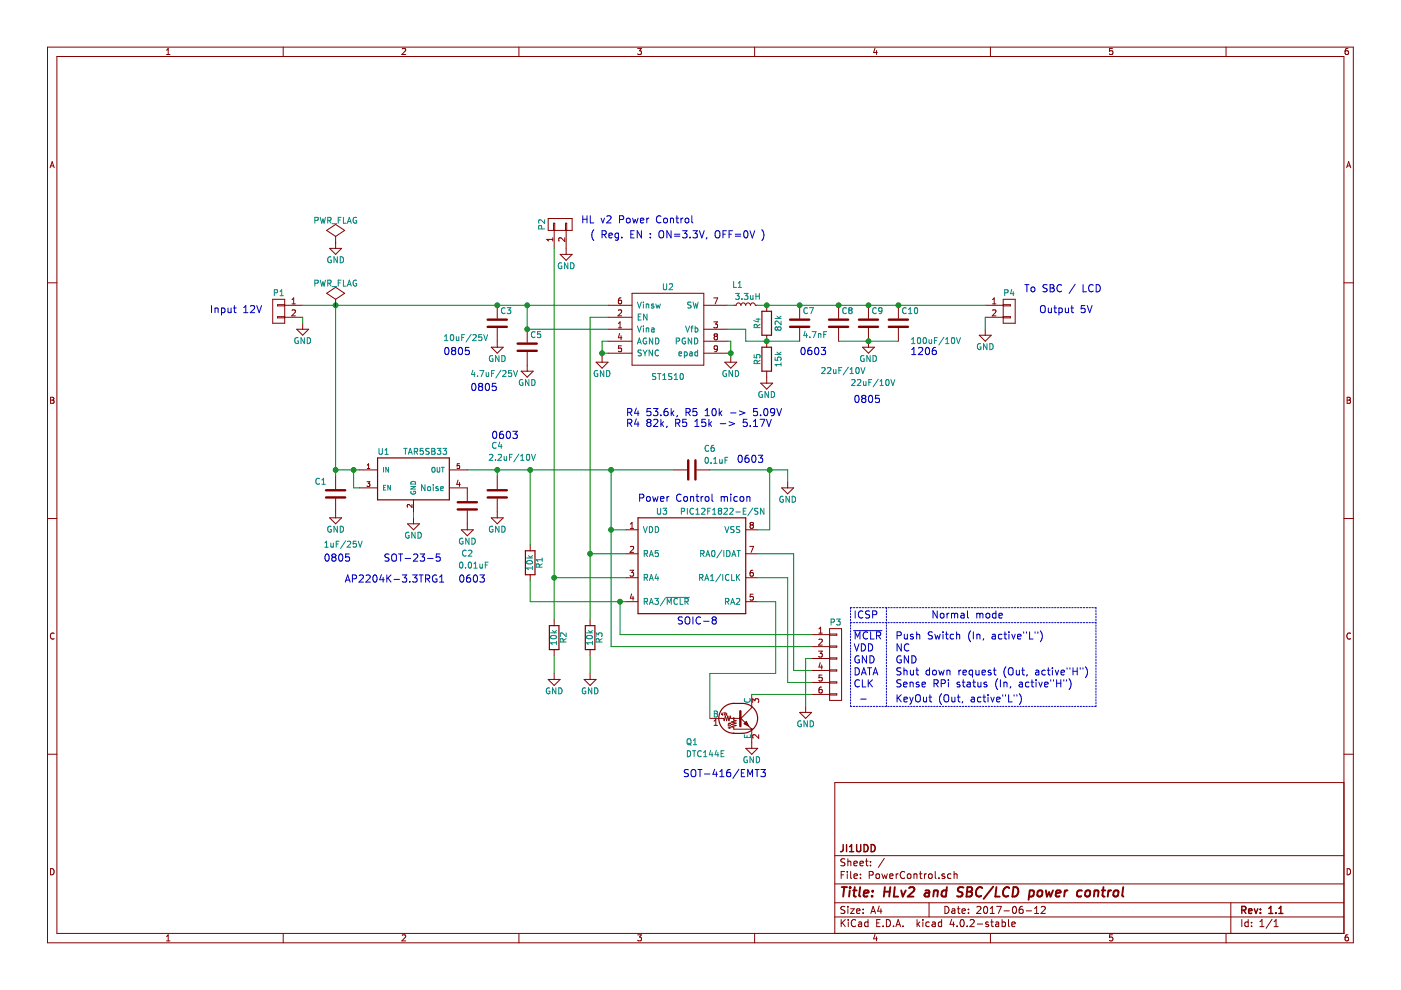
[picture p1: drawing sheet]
EESchema Schematic File Version 2
LIBS:V2-PWRCTRL
LIBS:power
LIBS:device
LIBS:transistors
LIBS:conn
LIBS:linear
LIBS:regul
LIBS:74xx
LIBS:cmos4000
LIBS:adc-dac
LIBS:memory
LIBS:xilinx
LIBS:microcontrollers
LIBS:dsp
LIBS:microchip
LIBS:analog_switches
LIBS:motorola
LIBS:texas
LIBS:intel
LIBS:audio
LIBS:interface
LIBS:digital-audio
LIBS:philips
LIBS:display
LIBS:cypress
LIBS:siliconi
LIBS:opto
LIBS:atmel
LIBS:contrib
LIBS:valves
LIBS:PowerControl-cache
EELAYER 25 0
EELAYER END
$Descr A4 11693 8268
encoding utf-8
Sheet 1 1
Title "HLv2 and SBC/LCD power control"
Date "2017-06-12"
Rev "1.1"
Comp "JI1UDD"
Comment1 ""
Comment2 ""
Comment3 ""
Comment4 ""
$EndDescr
$Comp
L PIC12F1822 U3
U 1 1
P 5775 4725
F 0 "U3" H 5475 5175 50  0000 L CNN
F 1 "PIC12F1822-E/SN" H 5675 5175 50  0000 L CNN
F 2 "V2-PWRCTRL:SOIC-8_3.9x4.9mm_Pitch1.27mm" H 5825 4825 50  0001 C CNN
F 3 "" H 5825 4825 50  0000 C CNN
	1    5775 4725
	1    0    0    -1  
$EndComp
$Comp
L CONN_01X02 P4
U 1 1
P 8425 2600
F 0 "P4" H 8425 2750 50  0000 C CNN
F 1 "CONN_01X02" V 8525 2600 50  0001 C CNN
F 2 "V2-PWRCTRL:PINHEAD1-2" H 8425 2600 50  0001 C CNN
F 3 "" H 8425 2600 50  0000 C CNN
	1    8425 2600
	1    0    0    -1  
$EndComp
$Comp
L CONN_01X02 P1
U 1 1
P 2325 2600
F 0 "P1" H 2325 2750 50  0000 C CNN
F 1 "CONN_01X02" V 2425 2600 50  0001 C CNN
F 2 "V2-PWRCTRL:PINHEAD1-2" H 2325 2600 50  0001 C CNN
F 3 "" H 2325 2600 50  0000 C CNN
	1    2325 2600
	-1   0    0    -1  
$EndComp
$Comp
L GND #PWR01
U 1 1
P 6575 4025
F 0 "#PWR01" H 6575 3775 50  0001 C CNN
F 1 "GND" H 6575 3875 50  0000 C CNN
F 2 "" H 6575 4025 50  0000 C CNN
F 3 "" H 6575 4025 50  0000 C CNN
	1    6575 4025
	1    0    0    -1  
$EndComp
$Comp
L GND #PWR02
U 1 1
P 8225 2750
F 0 "#PWR02" H 8225 2500 50  0001 C CNN
F 1 "GND" H 8225 2600 50  0000 C CNN
F 2 "" H 8225 2750 50  0000 C CNN
F 3 "" H 8225 2750 50  0000 C CNN
	1    8225 2750
	1    0    0    -1  
$EndComp
Text Notes 8550 2450 0    60   ~ 0
To SBC / LCD
Text Notes 7125 5175 0    60   ~ 0
ICSP
Text Notes 7125 5350 0    60   ~ 0
~MCLR
Text Notes 7125 5450 0    60   ~ 0
VDD
Text Notes 7125 5550 0    60   ~ 0
GND
Text Notes 7125 5650 0    60   ~ 0
DATA
Text Notes 7125 5750 0    60   ~ 0
CLK
$Comp
L R R1
U 1 1
P 4425 4700
F 0 "R1" V 4505 4700 50  0000 C CNN
F 1 "10k" V 4425 4700 50  0000 C CNN
F 2 "V2-PWRCTRL:SMD-0603" V 4355 4700 50  0001 C CNN
F 3 "" H 4425 4700 50  0000 C CNN
	1    4425 4700
	1    0    0    -1  
$EndComp
$Comp
L GND #PWR03
U 1 1
P 6725 5900
F 0 "#PWR03" H 6725 5650 50  0001 C CNN
F 1 "GND" H 6725 5750 50  0000 C CNN
F 2 "" H 6725 5900 50  0000 C CNN
F 3 "" H 6725 5900 50  0000 C CNN
	1    6725 5900
	1    0    0    -1  
$EndComp
$Comp
L C C6
U 1 1
P 5775 3925
F 0 "C6" V 5600 4025 50  0000 L CNN
F 1 "0.1uF" V 5700 4025 50  0000 L CNN
F 2 "V2-PWRCTRL:SMD-0603" H 5813 3775 50  0001 C CNN
F 3 "" H 5775 3925 50  0000 C CNN
	1    5775 3925
	0    1    1    0   
$EndComp
Text Notes 7475 5650 0    60   ~ 0
Shut down request (Out, active"H")
Text Notes 7475 5750 0    60   ~ 0
Sense RPi status (In, active"H")
$Comp
L GND #PWR04
U 1 1
P 3450 4325
F 0 "#PWR04" H 3450 4075 50  0001 C CNN
F 1 "GND" H 3450 4175 50  0000 C CNN
F 2 "" H 3450 4325 50  0000 C CNN
F 3 "" H 3450 4325 50  0000 C CNN
	1    3450 4325
	1    0    0    -1  
$EndComp
$Comp
L C C1
U 1 1
P 2800 4125
F 0 "C1" H 2625 4225 50  0000 L CNN
F 1 "1uF/25V" H 2700 3700 50  0000 L CNN
F 2 "V2-PWRCTRL:SMD-0805" H 2838 3975 50  0001 C CNN
F 3 "" H 2800 4125 50  0000 C CNN
	1    2800 4125
	1    0    0    -1  
$EndComp
$Comp
L GND #PWR05
U 1 1
P 2800 4275
F 0 "#PWR05" H 2800 4025 50  0001 C CNN
F 1 "GND" H 2800 4125 50  0000 C CNN
F 2 "" H 2800 4275 50  0000 C CNN
F 3 "" H 2800 4275 50  0000 C CNN
	1    2800 4275
	1    0    0    -1  
$EndComp
$Comp
L GND #PWR06
U 1 1
P 2525 2700
F 0 "#PWR06" H 2525 2450 50  0001 C CNN
F 1 "GND" H 2525 2550 50  0000 C CNN
F 2 "" H 2525 2700 50  0000 C CNN
F 3 "" H 2525 2700 50  0000 C CNN
	1    2525 2700
	1    0    0    -1  
$EndComp
Text Notes 1750 2625 0    60   ~ 0
Input 12V
Text Notes 8675 2625 0    60   ~ 0
Output 5V
Text Notes 7775 5175 0    60   ~ 0
Normal mode
Text Notes 7475 5550 0    60   ~ 0
GND
$Comp
L CONN_01X06 P3
U 1 1
P 6975 5550
F 0 "P3" H 6975 5900 50  0000 C CNN
F 1 "CONN_01X06" V 7075 5550 50  0001 C CNN
F 2 "V2-PWRCTRL:Pin_Header_Straight_1x06_Pitch2.54mm" H 6975 5550 50  0001 C CNN
F 3 "" H 6975 5550 50  0000 C CNN
	1    6975 5550
	1    0    0    -1  
$EndComp
Text Notes 7125 5875 0    60   ~ 0
 -
Text Notes 7475 5350 0    60   ~ 0
Push Switch (In, active"L")
$Comp
L CONN_01X02 P2
U 1 1
P 4675 1875
F 0 "P2" H 4675 2025 50  0000 C CNN
F 1 "CONN_01X02" V 4775 1875 50  0001 C CNN
F 2 "V2-PWRCTRL:Pin_Header_Straight_1x02_Pitch2.54mm" H 4675 1875 50  0001 C CNN
F 3 "" H 4675 1875 50  0000 C CNN
	1    4675 1875
	0    -1   -1   0   
$EndComp
$Comp
L GND #PWR07
U 1 1
P 4725 2075
F 0 "#PWR07" H 4725 1825 50  0001 C CNN
F 1 "GND" H 4725 1925 50  0000 C CNN
F 2 "" H 4725 2075 50  0000 C CNN
F 3 "" H 4725 2075 50  0000 C CNN
	1    4725 2075
	1    0    0    -1  
$EndComp
Text Notes 4850 1875 0    60   ~ 0
HL v2 Power Control
Text Notes 4925 2000 0    60   ~ 0
( Reg. EN : ON=3.3V, OFF=0V )
Text Notes 5325 4200 0    60   ~ 0
Power Control micon
Text Notes 7475 5450 0    60   ~ 0
NC
$Comp
L R R2
U 1 1
P 4625 5325
F 0 "R2" V 4705 5325 50  0000 C CNN
F 1 "10k" V 4625 5325 50  0000 C CNN
F 2 "V2-PWRCTRL:SMD-0603" V 4555 5325 50  0001 C CNN
F 3 "" H 4625 5325 50  0000 C CNN
	1    4625 5325
	1    0    0    -1  
$EndComp
$Comp
L GND #PWR08
U 1 1
P 4625 5625
F 0 "#PWR08" H 4625 5375 50  0001 C CNN
F 1 "GND" H 4625 5475 50  0000 C CNN
F 2 "" H 4625 5625 50  0000 C CNN
F 3 "" H 4625 5625 50  0000 C CNN
	1    4625 5625
	1    0    0    -1  
$EndComp
$Comp
L R R3
U 1 1
P 4925 5325
F 0 "R3" V 5005 5325 50  0000 C CNN
F 1 "10k" V 4925 5325 50  0000 C CNN
F 2 "V2-PWRCTRL:SMD-0603" V 4855 5325 50  0001 C CNN
F 3 "" H 4925 5325 50  0000 C CNN
	1    4925 5325
	1    0    0    -1  
$EndComp
$Comp
L GND #PWR09
U 1 1
P 4925 5625
F 0 "#PWR09" H 4925 5375 50  0001 C CNN
F 1 "GND" H 4925 5475 50  0000 C CNN
F 2 "" H 4925 5625 50  0000 C CNN
F 3 "" H 4925 5625 50  0000 C CNN
	1    4925 5625
	1    0    0    -1  
$EndComp
Text Notes 3200 4700 0    60   ~ 0
SOT-23-5
Text Notes 5650 5225 0    60   ~ 0
SOIC-8
Text Notes 2700 4700 0    60   ~ 0
0805
$Comp
L ST1S10 U2
U 1 1
P 5625 2900
F 0 "U2" H 5575 3400 50  0000 C CNN
F 1 "ST1S10" H 5575 2650 50  0000 C CNN
F 2 "V2-PWRCTRL:ST1S10" H 5625 2900 50  0001 C CNN
F 3 "" H 5625 2900 50  0000 C CNN
	1    5625 2900
	1    0    0    -1  
$EndComp
$Comp
L L_Small L1
U 1 1
P 6225 2550
F 0 "L1" V 6400 2575 50  0000 L CNN
F 1 "3.3uH" V 6300 2425 50  0000 L CNN
F 2 "V2-PWRCTRL:GENERICPSL" H 6225 2550 60  0001 C CNN
F 3 "" H 6225 2550 60  0000 C CNN
	1    6225 2550
	0    -1   -1   0   
$EndComp
$Comp
L R R4
U 1 1
P 6400 2700
F 0 "R4" V 6325 2700 50  0000 C CNN
F 1 "82k" V 6500 2700 50  0000 C CNN
F 2 "V2-PWRCTRL:SMD-0603" V 6330 2700 50  0001 C CNN
F 3 "" H 6400 2700 50  0000 C CNN
	1    6400 2700
	1    0    0    -1  
$EndComp
$Comp
L R R5
U 1 1
P 6400 3000
F 0 "R5" V 6325 3000 50  0000 C CNN
F 1 "15k" V 6500 3000 50  0000 C CNN
F 2 "V2-PWRCTRL:SMD-0603" V 6330 3000 50  0001 C CNN
F 3 "" H 6400 3000 50  0000 C CNN
	1    6400 3000
	1    0    0    -1  
$EndComp
$Comp
L C C7
U 1 1
P 6675 2700
F 0 "C7" H 6700 2800 50  0000 L CNN
F 1 "4.7nF" H 6700 2600 50  0000 L CNN
F 2 "V2-PWRCTRL:SMD-0603" H 6713 2550 50  0001 C CNN
F 3 "" H 6675 2700 50  0000 C CNN
	1    6675 2700
	1    0    0    -1  
$EndComp
$Comp
L C C8
U 1 1
P 7000 2700
F 0 "C8" H 7025 2800 50  0000 L CNN
F 1 "22uF/10V" H 6850 2300 50  0000 L CNN
F 2 "V2-PWRCTRL:SMD-0805" H 7038 2550 50  0001 C CNN
F 3 "" H 7000 2700 50  0000 C CNN
	1    7000 2700
	1    0    0    -1  
$EndComp
$Comp
L C C9
U 1 1
P 7250 2700
F 0 "C9" H 7275 2800 50  0000 L CNN
F 1 "22uF/10V" H 7100 2200 50  0000 L CNN
F 2 "V2-PWRCTRL:SMD-0805" H 7288 2550 50  0001 C CNN
F 3 "" H 7250 2700 50  0000 C CNN
	1    7250 2700
	1    0    0    -1  
$EndComp
$Comp
L C C10
U 1 1
P 7500 2700
F 0 "C10" H 7525 2800 50  0000 L CNN
F 1 "100uF/10V" H 7600 2550 50  0000 L CNN
F 2 "V2-PWRCTRL:SMD-1206" H 7538 2550 50  0001 C CNN
F 3 "" H 7500 2700 50  0000 C CNN
	1    7500 2700
	1    0    0    -1  
$EndComp
$Comp
L C C5
U 1 1
P 4400 2900
F 0 "C5" H 4425 3000 50  0000 L CNN
F 1 "4.7uF/25V" H 3925 2675 50  0000 L CNN
F 2 "V2-PWRCTRL:SMD-0805" H 4438 2750 50  0001 C CNN
F 3 "" H 4400 2900 50  0000 C CNN
	1    4400 2900
	1    0    0    -1  
$EndComp
$Comp
L C C3
U 1 1
P 4150 2700
F 0 "C3" H 4175 2800 50  0000 L CNN
F 1 "10uF/25V" H 3700 2575 50  0000 L CNN
F 2 "V2-PWRCTRL:SMD-0805" H 3875 2500 50  0001 C CNN
F 3 "" H 4150 2700 50  0000 C CNN
	1    4150 2700
	1    0    0    -1  
$EndComp
$Comp
L GND #PWR010
U 1 1
P 6100 2975
F 0 "#PWR010" H 6100 2725 50  0001 C CNN
F 1 "GND" H 6100 2825 50  0000 C CNN
F 2 "" H 6100 2975 50  0000 C CNN
F 3 "" H 6100 2975 50  0000 C CNN
	1    6100 2975
	1    0    0    -1  
$EndComp
$Comp
L GND #PWR011
U 1 1
P 6400 3150
F 0 "#PWR011" H 6400 2900 50  0001 C CNN
F 1 "GND" H 6400 3000 50  0000 C CNN
F 2 "" H 6400 3150 50  0000 C CNN
F 3 "" H 6400 3150 50  0000 C CNN
	1    6400 3150
	1    0    0    -1  
$EndComp
$Comp
L GND #PWR012
U 1 1
P 7250 2850
F 0 "#PWR012" H 7250 2600 50  0001 C CNN
F 1 "GND" H 7250 2700 50  0000 C CNN
F 2 "" H 7250 2850 50  0000 C CNN
F 3 "" H 7250 2850 50  0000 C CNN
	1    7250 2850
	1    0    0    -1  
$EndComp
$Comp
L GND #PWR013
U 1 1
P 5025 2975
F 0 "#PWR013" H 5025 2725 50  0001 C CNN
F 1 "GND" H 5025 2825 50  0000 C CNN
F 2 "" H 5025 2975 50  0000 C CNN
F 3 "" H 5025 2975 50  0000 C CNN
	1    5025 2975
	1    0    0    -1  
$EndComp
$Comp
L C C4
U 1 1
P 4150 4125
F 0 "C4" H 4100 4525 50  0000 L CNN
F 1 "2.2uF/10V" H 4075 4425 50  0000 L CNN
F 2 "V2-PWRCTRL:SMD-0603" H 4188 3975 50  0001 C CNN
F 3 "" H 4150 4125 50  0000 C CNN
	1    4150 4125
	1    0    0    -1  
$EndComp
$Comp
L GND #PWR014
U 1 1
P 4150 4275
F 0 "#PWR014" H 4150 4025 50  0001 C CNN
F 1 "GND" H 4150 4125 50  0000 C CNN
F 2 "" H 4150 4275 50  0000 C CNN
F 3 "" H 4150 4275 50  0000 C CNN
	1    4150 4275
	1    0    0    -1  
$EndComp
$Comp
L DTC144E Q1
U 1 1
P 6175 6000
F 0 "Q1" H 5725 5800 50  0000 L CNN
F 1 "DTC144E" H 5725 5700 50  0000 L CNN
F 2 "V2-PWRCTRL:SOT416" H 6175 6000 50  0001 L CNN
F 3 "" H 6175 6000 50  0000 L CNN
	1    6175 6000
	1    0    0    -1  
$EndComp
$Comp
L GND #PWR015
U 1 1
P 6275 6200
F 0 "#PWR015" H 6275 5950 50  0001 C CNN
F 1 "GND" H 6275 6050 50  0000 C CNN
F 2 "" H 6275 6200 50  0000 C CNN
F 3 "" H 6275 6200 50  0000 C CNN
	1    6275 6200
	1    0    0    -1  
$EndComp
Text Notes 7600 2975 0    60   ~ 0
1206
Text Notes 7125 3375 0    60   ~ 0
0805
Text Notes 6675 2975 0    60   ~ 0
0603
Text Notes 3925 3275 0    60   ~ 0
0805
$Comp
L GND #PWR016
U 1 1
P 3900 4375
F 0 "#PWR016" H 3900 4125 50  0001 C CNN
F 1 "GND" H 3900 4225 50  0000 C CNN
F 2 "" H 3900 4375 50  0000 C CNN
F 3 "" H 3900 4375 50  0000 C CNN
	1    3900 4375
	1    0    0    -1  
$EndComp
$Comp
L PWR_FLAG #FLG017
U 1 1
P 2800 2025
F 0 "#FLG017" H 2800 2120 50  0001 C CNN
F 1 "PWR_FLAG" H 2800 2205 50  0000 C CNN
F 2 "" H 2800 2025 60  0000 C CNN
F 3 "" H 2800 2025 60  0000 C CNN
	1    2800 2025
	1    0    0    -1  
$EndComp
$Comp
L GND #PWR018
U 1 1
P 2800 2025
F 0 "#PWR018" H 2800 1775 50  0001 C CNN
F 1 "GND" H 2800 1875 50  0000 C CNN
F 2 "" H 2800 2025 50  0000 C CNN
F 3 "" H 2800 2025 50  0000 C CNN
	1    2800 2025
	1    0    0    -1  
$EndComp
Text Notes 4100 3675 0    60   ~ 0
0603
Text Notes 5700 6500 0    60   ~ 0
SOT-416/EMT3
$Comp
L GND #PWR019
U 1 1
P 4150 2850
F 0 "#PWR019" H 4150 2600 50  0001 C CNN
F 1 "GND" H 4150 2700 50  0000 C CNN
F 2 "" H 4150 2850 50  0000 C CNN
F 3 "" H 4150 2850 50  0000 C CNN
	1    4150 2850
	1    0    0    -1  
$EndComp
$Comp
L GND #PWR020
U 1 1
P 4400 3050
F 0 "#PWR020" H 4400 2800 50  0001 C CNN
F 1 "GND" H 4400 2900 50  0000 C CNN
F 2 "" H 4400 3050 50  0000 C CNN
F 3 "" H 4400 3050 50  0000 C CNN
	1    4400 3050
	1    0    0    -1  
$EndComp
Wire Wire Line
	6325 2550 8225 2550
Wire Wire Line
	8225 2650 8225 2750
Wire Wire Line
	4925 2650 4925 5175
Wire Wire Line
	4425 3925 4425 4550
Wire Wire Line
	4425 4850 4425 5025
Connection ~ 5175 5025
Wire Wire Line
	5100 3925 5100 5400
Connection ~ 5100 4425
Wire Wire Line
	6625 5600 6775 5600
Wire Wire Line
	6625 4625 6625 5600
Wire Wire Line
	6775 5700 6575 5700
Wire Wire Line
	6575 5700 6575 4825
Wire Wire Line
	6725 5500 6725 5900
Wire Wire Line
	6325 4425 6425 4425
Wire Wire Line
	6425 4425 6425 3925
Wire Wire Line
	5925 3925 6575 3925
Wire Wire Line
	6575 3925 6575 4025
Connection ~ 6425 3925
Wire Wire Line
	3900 3925 5625 3925
Wire Wire Line
	4925 4625 5225 4625
Connection ~ 5100 3925
Wire Wire Line
	5100 4425 5225 4425
Connection ~ 4425 3925
Wire Wire Line
	3450 4275 3450 4325
Wire Wire Line
	2800 2550 2800 3975
Wire Wire Line
	2525 2550 5075 2550
Connection ~ 2800 3925
Wire Wire Line
	2525 2650 2525 2700
Wire Wire Line
	4425 5025 5225 5025
Wire Wire Line
	5225 4825 4625 4825
Wire Wire Line
	4625 2075 4625 5175
Wire Wire Line
	6775 5300 5175 5300
Wire Wire Line
	5175 5300 5175 5025
Wire Wire Line
	5100 5400 6775 5400
Wire Wire Line
	6575 4825 6325 4825
Wire Wire Line
	6325 4625 6625 4625
Wire Wire Line
	6775 5500 6725 5500
Wire Wire Line
	6275 5800 6775 5800
Wire Wire Line
	6475 5025 6325 5025
Connection ~ 4625 4825
Wire Wire Line
	4625 5475 4625 5625
Wire Wire Line
	4925 5475 4925 5625
Connection ~ 4925 4625
Wire Wire Line
	6075 2850 6100 2850
Wire Wire Line
	6100 2850 6100 2975
Wire Wire Line
	6100 2950 6075 2950
Connection ~ 6100 2950
Wire Wire Line
	6225 2850 6675 2850
Wire Wire Line
	6225 2850 6225 2750
Wire Wire Line
	6225 2750 6075 2750
Connection ~ 6400 2850
Wire Wire Line
	6075 2550 6125 2550
Connection ~ 6400 2550
Connection ~ 6675 2550
Connection ~ 7000 2550
Connection ~ 7250 2550
Connection ~ 7500 2550
Wire Wire Line
	7000 2850 7500 2850
Connection ~ 7250 2850
Wire Wire Line
	4925 2650 5075 2650
Wire Wire Line
	5075 2950 5025 2950
Wire Wire Line
	5025 2850 5025 2975
Connection ~ 5025 2950
Wire Wire Line
	4400 2750 5075 2750
Connection ~ 4400 2550
Connection ~ 4150 2550
Wire Wire Line
	4150 3925 4150 3975
Connection ~ 4150 3925
Wire Wire Line
	3000 4075 2950 4075
Wire Wire Line
	2950 4075 2950 3925
Wire Wire Line
	2800 3925 3000 3925
Connection ~ 2950 3925
Connection ~ 2800 2550
Wire Wire Line
	5925 6000 5925 5625
Wire Wire Line
	5925 5625 6475 5625
Wire Wire Line
	6475 5625 6475 5025
Wire Wire Line
	5075 2850 5025 2850
Wire Wire Line
	4400 2550 4400 2750
Connection ~ 4400 2750
Text Notes 5225 3575 0    60   ~ 0
R4 53.6k, R5 10k -> 5.09V\nR4 82k, R5 15k -> 5.17V
$Comp
L PWR_FLAG #FLG021
U 1 1
P 2800 2550
F 0 "#FLG021" H 2800 2645 50  0001 C CNN
F 1 "PWR_FLAG" H 2800 2730 50  0000 C CNN
F 2 "" H 2800 2550 60  0000 C CNN
F 3 "" H 2800 2550 60  0000 C CNN
	1    2800 2550
	1    0    0    -1  
$EndComp
$Comp
L TAR5SB33 U1
U 1 1
P 3450 3975
F 0 "U1" H 3200 4175 50  0000 C CNN
F 1 "TAR5SB33" H 3550 4175 50  0000 C CNN
F 2 "V2-PWRCTRL:SOT-23-5" H 3450 4075 35  0001 C CIN
F 3 "" H 3450 3975 60  0000 C CNN
	1    3450 3975
	1    0    0    -1  
$EndComp
$Comp
L C C2
U 1 1
P 3900 4225
F 0 "C2" H 3850 3825 50  0000 L CNN
F 1 "0.01uF" H 3825 3725 50  0000 L CNN
F 2 "V2-PWRCTRL:SMD-0603" H 3938 4075 50  0001 C CNN
F 3 "" H 3900 4225 50  0000 C CNN
	1    3900 4225
	1    0    0    -1  
$EndComp
Text Notes 2875 4875 0    60   ~ 0
AP2204K-3.3TRG1
Text Notes 7475 5875 0    60   ~ 0
KeyOut (Out, active"L")
Wire Notes Line
	7100 5075 7100 5900
Wire Notes Line
	7100 5075 9150 5075
Wire Notes Line
	9150 5075 9150 5900
Wire Notes Line
	9150 5900 7100 5900
Wire Notes Line
	7100 5200 9150 5200
Wire Notes Line
	7400 5075 7400 5900
Text Notes 3700 2975 0    60   ~ 0
0805
Text Notes 6150 3875 0    60   ~ 0
0603
Text Notes 3825 4875 0    60   ~ 0
0603
$EndSCHEMATC
